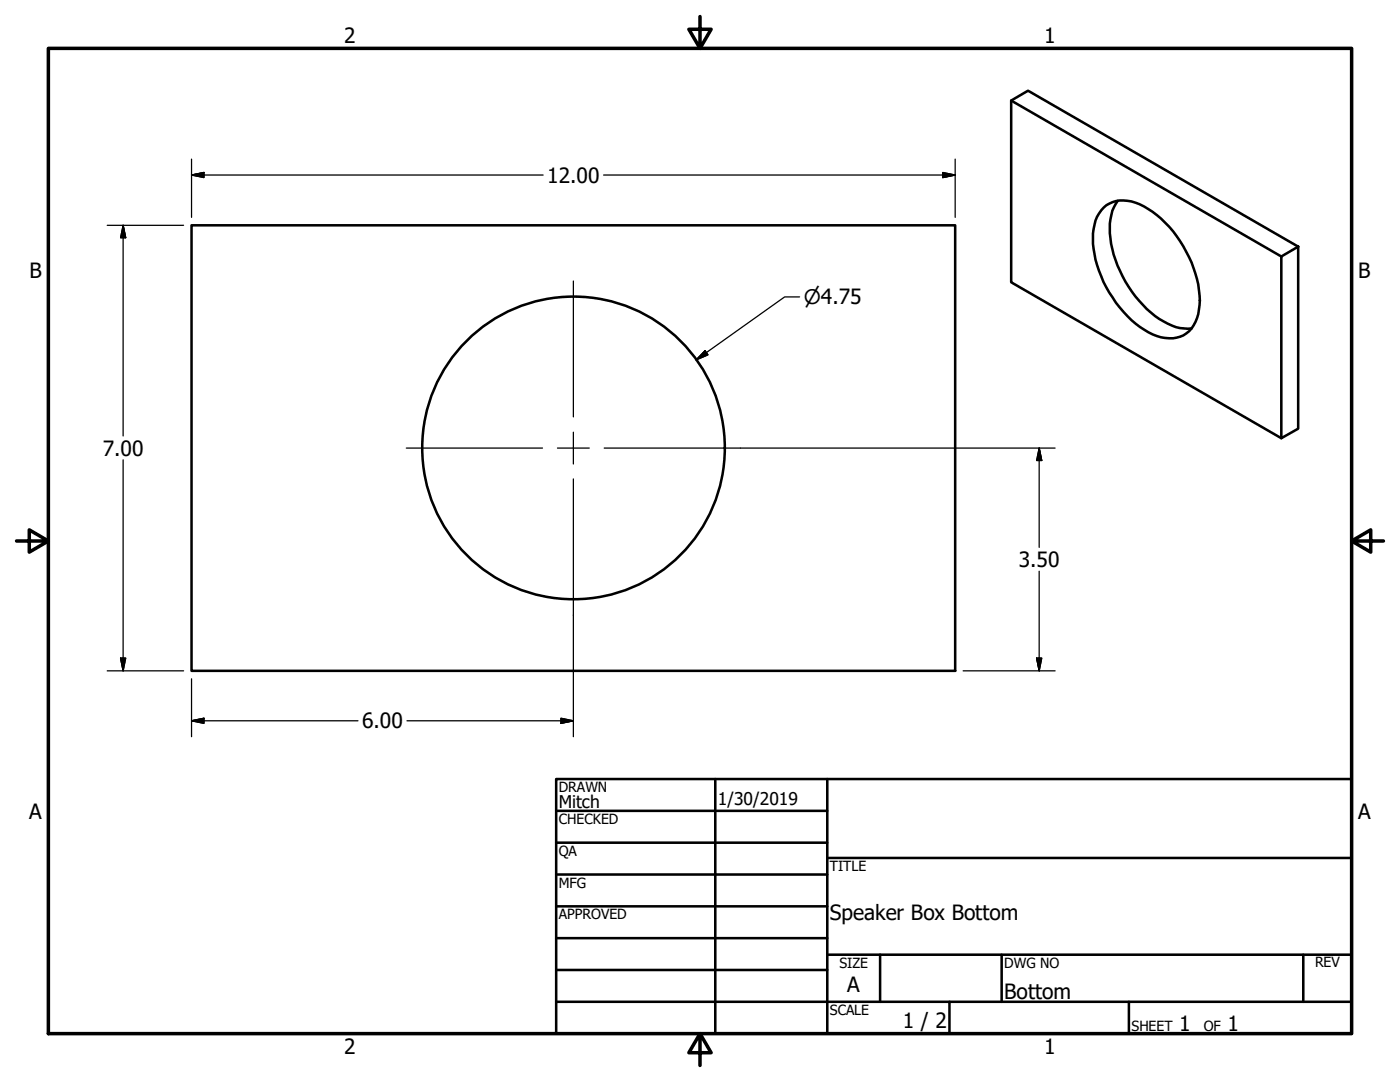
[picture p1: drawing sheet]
<svg xmlns="http://www.w3.org/2000/svg" width="279mm" height="216mm" viewBox="0 0 279 216" stroke-linecap="round" stroke-linejoin="round" font-family="sans-serif">
<!-- layer: Visible (ANSI) -->
<g fill="none" stroke="#000" stroke-width=".51">
<path d="M201.8 20.1l53.9 31.1M38.2 45h152.4v88.9h-152.4zM220.2 41.5a6.3 6.3 0 0 1 7.3-.7 22.1 22.1 0 0 1 10.7 12.7 15.6 15.6 0 0 1 .7 10 5.5 5.5 0 0 1-6.4 3.9 15.4 15.4 0 0 1-9-6.1 22.6 22.6 0 0 1-5.4-14.7l.1-.9a6.9 6.9 0 0 1 2-4.2zM223.1 40.1a10.1 10.1 0 0 0-1.5 7.5 23.9 23.9 0 0 0 9.7 16 9.2 9.2 0 0 0 6.5 1.9M255.7 51.2l3.4-2v36.3l-3.4 1.9zM259.1 49.2l-53.9-31.1-3.4 2v36.2l53.9 31.1"/>
<circle cx="114.5" cy="89.4" r="30.2"/>
</g>
<!-- layer: Border (ANSI) -->
<path d="M9.7 9.7h260v196.5h-260zM139.7 3.3v6.4l-2.2-3.9h4.4l-2.2 3.9M3.3 107.9h6.4l-3.9-2.2v4.5l3.9-2.3M269.7 107.9l3.9 2.3v-4.5l-3.9 2.2h6.4M139.7 206.2l2.2 3.9h-4.4l2.2-3.9v6.4" fill="none" stroke="#000" stroke-width=".7"/>
<!-- layer: Title (ANSI) -->
<g fill="none" stroke="#000" stroke-width=".51">
<path d="M111 155.4h158.7v50.8h-158.7zM142.7 155.4v50.8M165.1 155.4v50.8M111 161.8h54.1M111 168.1h54.1M111 174.5h54.1M165.1 171.2h104.6M111 180.8h54.1M111 187.2h54.1M111 193.5h54.1M111 199.9h158.7M165.1 190.5h104.6"/>
<path d="M175.6 190.5v9.4M189.5 199.9v6.3M199.9 190.5v9.4M225.3 199.9v6.3M260.1 190.5v9.4"/>
</g>
<!-- layer: Dimension (ANSI) -->
<g fill="none" stroke="#000" stroke-width=".25">
<path d="M38.2 34.9l2.5-.5v1zM38.2 34.9h70.2M38.2 31.8v11.6M120.5 34.9h70.1M188.2 34.4l2.4 .5-2.4 .5zM190.6 31.8v11.6M21.4 45h15.2M24.6 45l.5 2.4h-1zM24.6 45v42M159.6 59.2h-3l-17.7 12.6M140.7 70l.6 .8-2.4 1zM24.6 91.8v42.1"/>
<path d="M147.8 89.4h62.8M207.4 89.4l.5 2.5h-1zM207.4 89.4v19.8M207.4 114v19.9M21.4 133.9h15.2M24.1 131.3h1l-.5 2.6zM38.2 135.4v11.6M114.4 122.7v24.3M192.2 133.9h18.4M206.9 131.3h1l-.5 2.6zM38.2 143.8l2.5-.5v1zM38.2 143.8h33.2"/>
<path d="M81.2 143.8h33.2M112 143.3l2.4 .5-2.4 .5z"/>
</g>
<g fill="#000" stroke="#000" stroke-width=".25">
<path d="M38.2 34.9l2.5-.5zM38.2 34.9l2.5-.5v1zM188.2 35.4l2.4-.5zM188.2 34.4l2.4 .5-2.4 .5zM24.6 45l.5 2.4zM24.6 45l.5 2.4h-1zM140.7 70l-1.8 1.8zM140.7 70l.6 .8-2.4 1zM207.4 89.4l.5 2.5zM207.4 89.4l.5 2.5h-1zM24.1 131.3l.5 2.6zM24.1 131.3h1l-.5 2.6z"/>
<path d="M206.9 131.3l.5 2.6zM206.9 131.3h1l-.5 2.6zM38.2 143.8l2.5-.5zM38.2 143.8l2.5-.5v1zM112 144.3l2.4-.5zM112 143.3l2.4 .5-2.4 .5z"/>
</g>
<!-- layer: Center Mark (ANSI) -->
<path d="M114.4 56.1v27.1M81.1 89.4h27.2M111.3 89.4h6.3M114.4 86.2v6.4M114.4 95.6v27.1M120.6 89.4h27.2" fill="none" stroke="#000" stroke-width=".25"/>
<g font-size="4.2">
<text x="68.7" y="8.6">2</text>
<text x="208.4" y="8.6">1</text>
<text x="109.2" y="36.4">12.00</text>
<text x="5.9" y="55.5">B</text>
<text x="271.1" y="55.5">B</text>
<text x="20.5" y="90.9">7.00</text>
<text x="203.3" y="113.2">3.50</text>
<text x="72.3" y="145.4">6.00</text>
<text x="5.8" y="163.4">A</text>
<text x="271" y="163.4">A</text>
<text x="165.6" y="183.5">Speaker Box Bottom</text>
<text x="169.1" y="198">A</text>
<text x="200.4" y="199.3">Bottom</text>
<text x="180.1" y="205.1">1 / 2</text>
<text x="235.3" y="205.7">1</text>
<text x="245" y="205.7">1</text>
<text x="68.7" y="210.3">2</text>
<text x="208.4" y="210.3">1</text>
</g>
<text font-size="4" x="160.4" y="60.7">⌀4.75</text>
<g font-size="3.5">
<text x="111.5" y="161.2">Mitch</text>
<text x="143.3" y="160.7">1/30/2019</text>
</g>
<g font-size="2.8">
<text x="111.5" y="158">DRAWN</text>
<text x="111.5" y="164.4">CHECKED</text>
<text x="111.5" y="170.8">QA</text>
<text x="165.6" y="173.7">TITLE</text>
<text x="111.5" y="177.1">MFG</text>
<text x="111.5" y="183.5">APPROVED</text>
<text x="167.5" y="193.1">SIZE</text>
<text x="200.4" y="193.1">DWG NO</text>
<text x="262.4" y="193">REV</text>
<text x="165.6" y="202.5">SCALE</text>
<text x="225.8" y="205.7">SHEET</text>
<text x="240.2" y="205.7">OF</text>
</g>
</svg>
